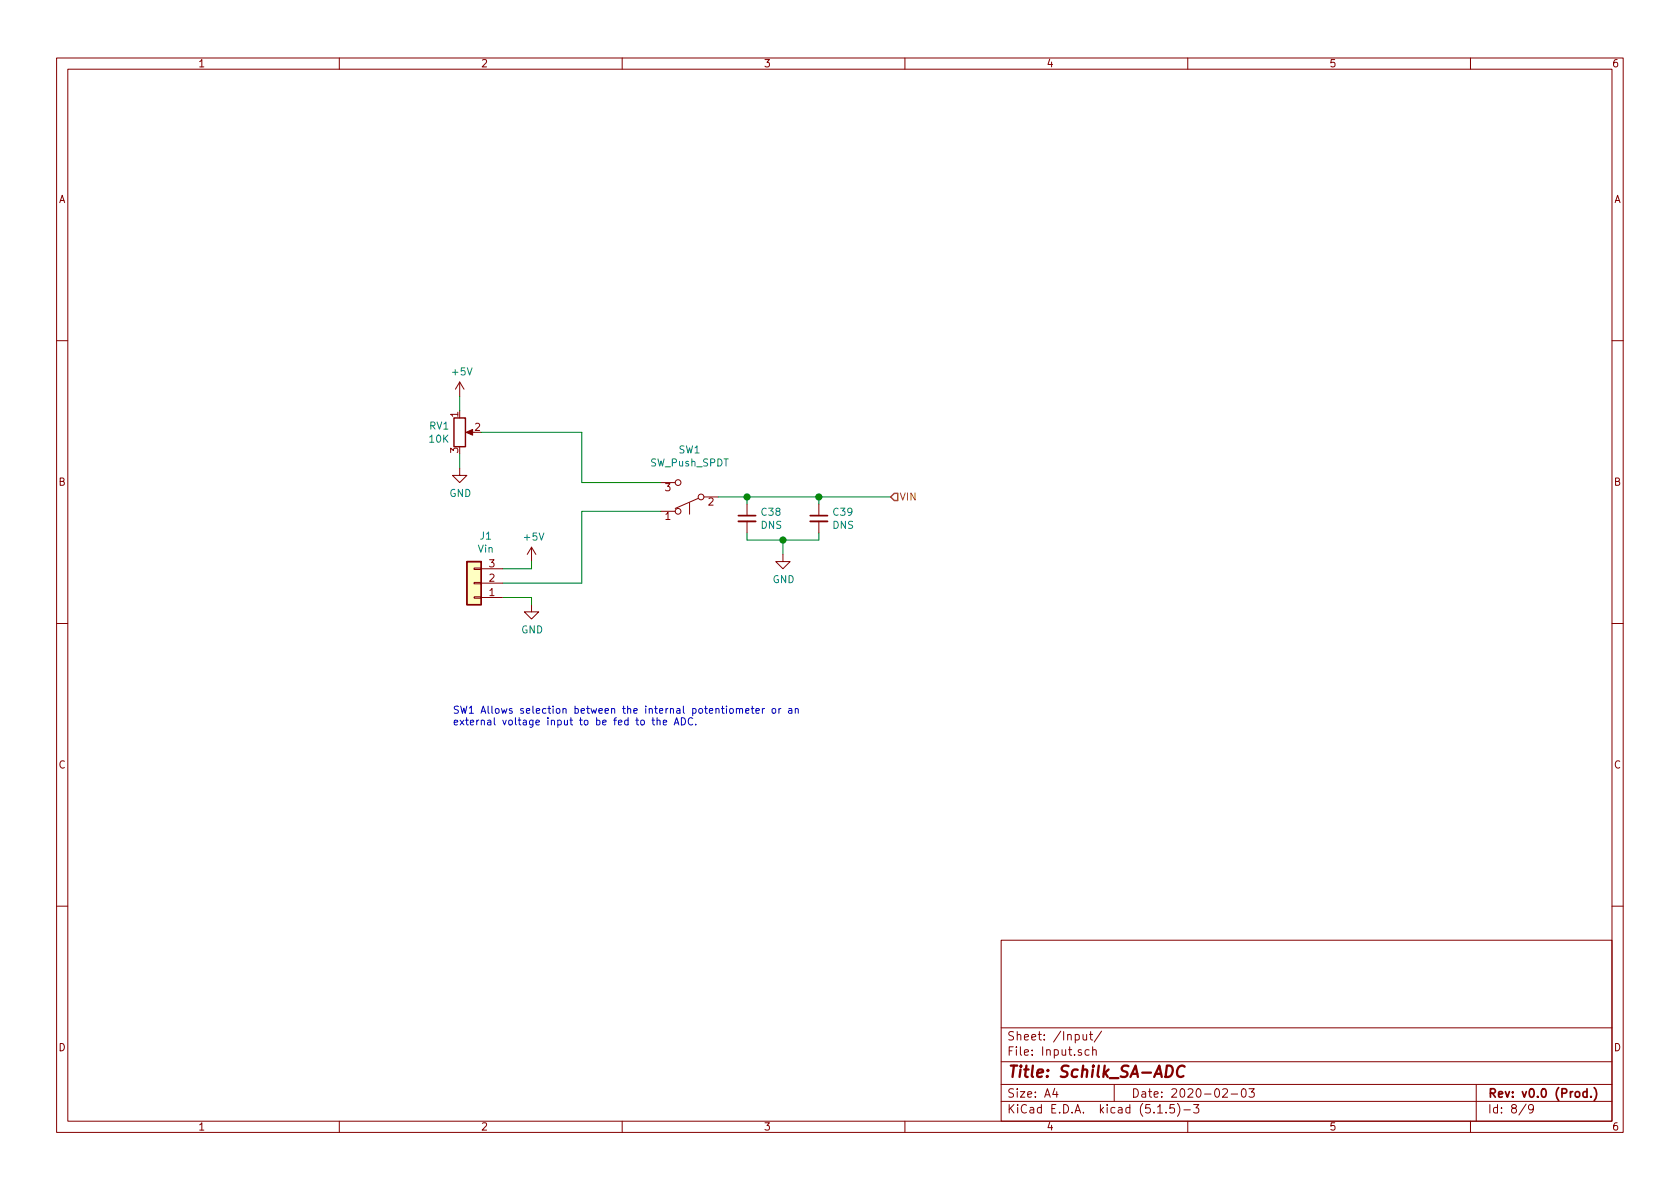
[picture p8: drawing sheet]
EESchema Schematic File Version 4
EELAYER 30 0
EELAYER END
$Descr A4 11693 8268
encoding utf-8
Sheet 8 9
Title "Schilk_SA-ADC"
Date "2020-02-03"
Rev "v0.0 (Prod.)"
Comp ""
Comment1 ""
Comment2 ""
Comment3 ""
Comment4 ""
$EndDescr
$Comp
L Device:R_POT RV1
U 1 1
P 3200 3000
F 0 "RV1" H 3131 3046 50  0000 R CNN
F 1 "10K" H 3131 2955 50  0000 R CNN
F 2 "Potentiometer_THT:Potentiometer_Alps_RK09K_Single_Vertical" H 3200 3000 50  0001 C CNN
F 3 "~" H 3200 3000 50  0001 C CNN
	1    3200 3000
	1    0    0    -1  
$EndComp
$Comp
L power:+5V #PWR0186
U 1 1
P 3200 2750
F 0 "#PWR0186" H 3200 2600 50  0001 C CNN
F 1 "+5V" H 3215 2923 50  0000 C CNN
F 2 "" H 3200 2750 50  0001 C CNN
F 3 "" H 3200 2750 50  0001 C CNN
	1    3200 2750
	1    0    0    -1  
$EndComp
Wire Wire Line
	3200 2750 3200 2850
$Comp
L power:GND #PWR0187
U 1 1
P 3200 3250
F 0 "#PWR0187" H 3200 3000 50  0001 C CNN
F 1 "GND" H 3205 3077 50  0000 C CNN
F 2 "" H 3200 3250 50  0001 C CNN
F 3 "" H 3200 3250 50  0001 C CNN
	1    3200 3250
	1    0    0    -1  
$EndComp
Wire Wire Line
	3200 3250 3200 3150
Wire Wire Line
	3350 3000 4050 3000
Wire Wire Line
	4050 3000 4050 3350
Wire Wire Line
	4050 3350 4600 3350
Wire Wire Line
	4050 3550 4050 4050
Wire Wire Line
	4600 3550 4050 3550
$Comp
L Switch:SW_Push_SPDT SW1
U 1 1
P 4800 3450
F 0 "SW1" H 4800 3125 50  0000 C CNN
F 1 "SW_Push_SPDT" H 4800 3216 50  0000 C CNN
F 2 "Connector_PinHeader_2.54mm:PinHeader_1x03_P2.54mm_Vertical" H 4800 3450 50  0001 C CNN
F 3 "~" H 4800 3450 50  0001 C CNN
	1    4800 3450
	-1   0    0    1   
$EndComp
$Comp
L Connector_Generic:Conn_01x03 J1
U 1 1
P 3300 4050
F 0 "J1" H 3218 3725 50  0000 C CNN
F 1 "Vin" H 3218 3816 50  0000 C CNN
F 2 "Connector_PinHeader_2.54mm:PinHeader_1x03_P2.54mm_Vertical" H 3300 4050 50  0001 C CNN
F 3 "~" H 3300 4050 50  0001 C CNN
	1    3300 4050
	-1   0    0    1   
$EndComp
Wire Wire Line
	3500 4050 4050 4050
$Comp
L power:+5V #PWR0188
U 1 1
P 3700 3900
F 0 "#PWR0188" H 3700 3750 50  0001 C CNN
F 1 "+5V" H 3715 4073 50  0000 C CNN
F 2 "" H 3700 3900 50  0001 C CNN
F 3 "" H 3700 3900 50  0001 C CNN
	1    3700 3900
	1    0    0    -1  
$EndComp
Wire Wire Line
	3700 3900 3700 3950
Wire Wire Line
	3700 3950 3500 3950
$Comp
L power:GND #PWR0189
U 1 1
P 3700 4200
F 0 "#PWR0189" H 3700 3950 50  0001 C CNN
F 1 "GND" H 3705 4027 50  0000 C CNN
F 2 "" H 3700 4200 50  0001 C CNN
F 3 "" H 3700 4200 50  0001 C CNN
	1    3700 4200
	1    0    0    -1  
$EndComp
Wire Wire Line
	3700 4200 3700 4150
Wire Wire Line
	3700 4150 3500 4150
Wire Wire Line
	5000 3450 5200 3450
$Comp
L Device:C_Small C38
U 1 1
P 5200 3600
F 0 "C38" H 5292 3646 50  0000 L CNN
F 1 "DNS" H 5292 3555 50  0000 L CNN
F 2 "Capacitor_SMD:C_0603_1608Metric" H 5200 3600 50  0001 C CNN
F 3 "~" H 5200 3600 50  0001 C CNN
	1    5200 3600
	1    0    0    -1  
$EndComp
Wire Wire Line
	5200 3500 5200 3450
Connection ~ 5200 3450
$Comp
L Device:C_Small C39
U 1 1
P 5700 3600
F 0 "C39" H 5792 3646 50  0000 L CNN
F 1 "DNS" H 5792 3555 50  0000 L CNN
F 2 "Capacitor_SMD:C_0603_1608Metric" H 5700 3600 50  0001 C CNN
F 3 "~" H 5700 3600 50  0001 C CNN
	1    5700 3600
	1    0    0    -1  
$EndComp
Wire Wire Line
	5700 3500 5700 3450
Wire Wire Line
	5200 3450 5700 3450
Wire Wire Line
	5700 3450 6200 3450
Connection ~ 5700 3450
Wire Wire Line
	5200 3700 5200 3750
Wire Wire Line
	5200 3750 5450 3750
Wire Wire Line
	5700 3750 5700 3700
Wire Wire Line
	5450 3750 5450 3850
Connection ~ 5450 3750
Wire Wire Line
	5450 3750 5700 3750
$Comp
L power:GND #PWR0190
U 1 1
P 5450 3850
F 0 "#PWR0190" H 5450 3600 50  0001 C CNN
F 1 "GND" H 5455 3677 50  0000 C CNN
F 2 "" H 5450 3850 50  0001 C CNN
F 3 "" H 5450 3850 50  0001 C CNN
	1    5450 3850
	1    0    0    -1  
$EndComp
Text HLabel 6200 3450 2    50   Input ~ 0
VIN
Text Notes 3150 5050 0    50   ~ 0
SW1 Allows selection between the internal potentiometer or an\nexternal voltage input to be fed to the ADC.
$EndSCHEMATC
